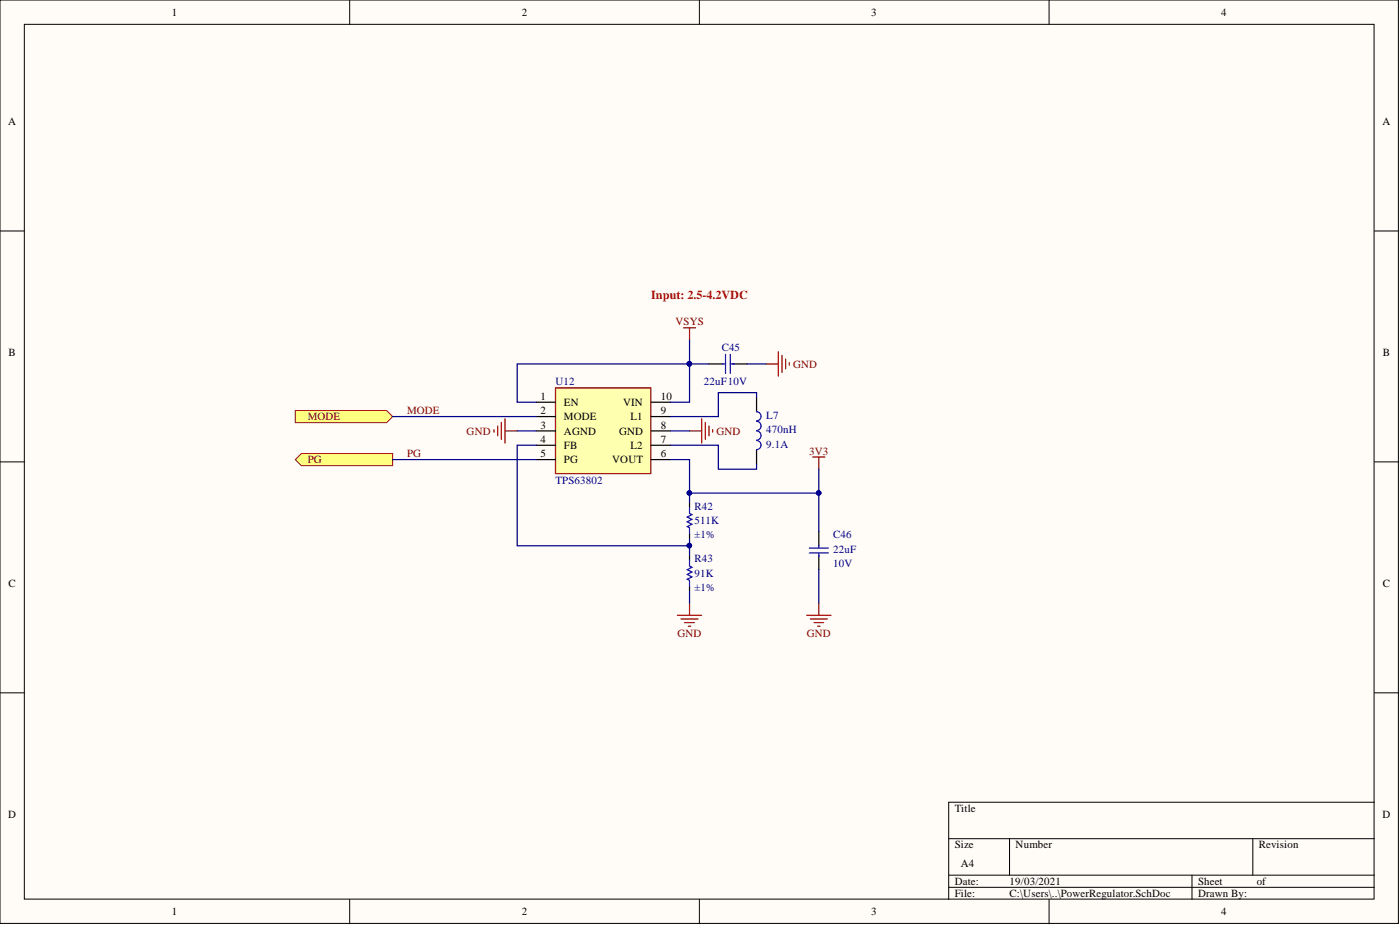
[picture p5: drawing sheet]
<svg xmlns="http://www.w3.org/2000/svg" width="292mm" height="193mm" viewBox="0 0 292 193" stroke-linecap="round" stroke-linejoin="round" font-family="sans-serif">
<g fill="#fffcf8" stroke="#000" stroke-width=".21">
<path d="M0 0h291.8v192.6h-291.8z"/>
<path d="M5.1 5.1h281.6v182.5h-281.6z"/>
</g>
<g fill="none" stroke="#000" stroke-width=".21">
<path d="M73 0v5.1M145.9 0v5.1M218.9 0v5.1M0 48.2h5.1M286.8 48.2h5M0 96.4h5.1M286.8 96.4h5M0 144.5h5.1M286.8 144.5h5M197.9 175h88.9M210.6 175v7.6M261.4 175v7.6"/>
<path d="M286.8 167.4h-88.9v20.2M73 187.6v5.1M145.9 187.6v5.1M197.9 182.6h88.9M197.9 185.1h88.9M218.9 187.6v5.1M248.7 182.6v5"/>
</g>
<path d="M169.6 95.3h2.5M170.8 95.3v2.6" fill="none" stroke="#800000" stroke-width=".25"/>
<path d="M115.9 80.9h19.9v17.9h-19.9z" fill="#ffffb0" stroke="#800000" stroke-width=".25"/>
<g fill="none" stroke="#000" stroke-width=".25">
<path d="M147.9 75.9h3M152.9 75.9h3M111.9 83.9h4M111.9 86.9h4M111.9 89.9h4M111.9 92.9h4M111.9 95.9h4M135.9 83.9h4M135.9 86.9h4M135.9 89.9h4M135.9 92.9h4M135.9 95.9h4"/>
<path d="M157.8 82.9v3M157.8 93.9v3M143.9 104.9v1M143.9 111.3v1.1M143.9 115.9v.9M170.8 110.9v3M170.8 115.9v3M143.9 122.3v1"/>
</g>
<g fill="none" stroke="#00f" stroke-width=".25">
<path d="M150.8 75.9h.6M151.4 73.9v4M152.4 73.9v4M152.4 75.9h.8M157.8 85.9a.96 .96 0 0 1 1 1 .96 .96 0 0 1-1 .9M157.8 87.9a.96 .96 0 0 1 1 1 .96 .96 0 0 1-1 .9M157.8 89.9a.96 .96 0 0 1 1 1 .96 .96 0 0 1-1 .9M157.8 91.9a.95 .95 0 0 1 1 .9 .95 .95 0 0 1-1 1M143.9 105.9v1.2l.5 .3-1 .5 1 .5-1 .5 1 .5-1 .5 .5 .2v1.2M143.9 116.8v1.3l.5 .2-1 .6 1 .4-1 .5 1 .5-1 .5 .5 .3v1.2M168.9 114.3h3.9M168.9 115.4h3.9"/>
<path d="M170.8 113.8v.5M170.8 115.4v.7"/>
</g>
<g fill="none" stroke="#800000" stroke-width=".25">
<path d="M142.6 68.4h2.5M143.9 68.4v2.5M159.9 75.9h2.5M162.4 73.4v5.1M163.2 74.1v3.6M163.9 74.9v2M164.7 75.7v.5M103.1 89.6v.5M103.8 88.9v2M104.6 88.1v3.6M105.4 89.9h2.5M105.4 87.4v5"/>
<path d="M143.9 89.9h2.5M146.4 87.4v5M147.2 88.1v3.6M147.9 88.9v2M148.7 89.6v.5M141.3 128.4h5.1M142.1 129.1h3.5M142.9 129.9h2M143.6 130.6h.5M143.9 125.8v2.6M168.3 128.4h5.1M169.1 129.1h3.5"/>
<path d="M169.8 129.9h2.1M170.6 130.6h.5M170.8 125.8v2.6"/>
</g>
<g fill="#ffff80" stroke="#800000" stroke-width=".21">
<path d="M61.6 85.6h19l1.3 1.3-1.3 1.3h-19z" fill-rule="evenodd"/>
<path d="M61.6 95.9l1.3-1.3h19v2.5h-19z" fill-rule="evenodd"/>
</g>
<g fill="none" stroke="#000080" stroke-width=".25">
<path d="M143.9 70.9v5h-36v8h4M147.9 75.9h-4v8h-4M155.9 75.9h4M81.9 86.9h30M81.9 95.9h30M107.9 89.9h4M111.9 92.9h-4v21h36M139.9 92.9h10v5h7.9v-1M139.9 89.9h4M139.9 95.9h4v9M157.8 82.9v-1h-7.9v5h-10M170.8 97.9v5"/>
<path d="M143.9 112.4v3.5M143.9 102.9h26.9v8M170.8 118.9v6.9M143.9 123.3v2.5"/>
</g>
<g fill="#000080" stroke="#000080" stroke-width=".21">
<circle cx="143.8" cy="75.9" r=".47"/>
<circle cx="143.8" cy="113.8" r=".47"/>
<circle cx="143.8" cy="102.8" r=".47"/>
<circle cx="170.8" cy="102.8" r=".47"/>
</g>
<text font-size="2.5" fill="#f00" x="135.9" y="62.4">Input: 2.5-4.2VDC</text>
<g font-size="2.3">
<text x="35.9" y="3.3">1</text>
<text x="108.9" y="3.3">2</text>
<text x="181.8" y="3.3">3</text>
<text x="254.8" y="3.3">4</text>
<text x="1.7" y="26.1">A</text>
<text x="288.5" y="26.1">A</text>
<text x="1.8" y="74.3">B</text>
<text x="288.5" y="74.3">B</text>
<text x="112.8" y="83.4">1</text>
<text x="137.9" y="83.4">10</text>
<text x="112.8" y="86.4">2</text>
<text x="112.8" y="89.4">3</text>
<text x="117.7" y="84.7">EN</text>
<text x="117.7" y="87.7">MODE</text>
<text x="130" y="84.7">VIN</text>
<text x="131.5" y="87.7">L1</text>
<text x="137.9" y="86.4">9</text>
<text x="137.9" y="89.4">8</text>
<text x="112.8" y="92.4">4</text>
<text x="112.8" y="95.3">5</text>
<text x="117.7" y="90.7">AGND</text>
<text x="117.7" y="93.7">FB</text>
<text x="129.2" y="90.7">GND</text>
<text x="131.5" y="93.7">L2</text>
<text x="137.9" y="92.4">7</text>
<text x="137.9" y="95.3">6</text>
<text x="117.7" y="96.6">PG</text>
<text x="127.7" y="96.6">VOUT</text>
<text x="1.8" y="122.5">C</text>
<text x="288.5" y="122.5">C</text>
<text x="1.7" y="170.7">D</text>
<text x="199.2" y="169.4">Title</text>
<text x="288.5" y="170.7">D</text>
<text x="199.2" y="177">Size</text>
<text x="211.9" y="177">Number</text>
<text x="262.7" y="177">Revision</text>
<text x="199.2" y="184.6">Date:</text>
<text x="200.5" y="180.8">A4</text>
<text x="210.6" y="184.6">19/03/2021</text>
<text x="250" y="184.6">Sheet</text>
<text x="262.2" y="184.6">of</text>
<text x="35.9" y="190.9">1</text>
<text x="108.9" y="190.9">2</text>
<text x="181.8" y="190.9">3</text>
<text x="199.2" y="187.1">File:</text>
<text x="210.6" y="187.1">C:\Users\..\PowerRegulator.SchDoc</text>
<text x="250" y="187.1">Drawn By:</text>
<text x="254.8" y="190.9">4</text>
</g>
<g font-size="2.3" fill="#800000">
<text x="140.9" y="67.9">VSYS</text>
<text x="165.5" y="76.7">GND</text>
<text x="64.2" y="87.7">MODE</text>
<text x="84.9" y="86.4">MODE</text>
<text x="84.9" y="95.3">PG</text>
<text x="97.4" y="90.7">GND</text>
<text x="149.5" y="90.7">GND</text>
<text x="168.8" y="94.8">3V3</text>
<text x="64.2" y="96.6">PG</text>
<text x="141.4" y="133">GND</text>
<text x="168.3" y="133">GND</text>
</g>
<g font-size="2.3" fill="#000080">
<text x="150.6" y="73.2">C45</text>
<text x="115.9" y="80.4">U12</text>
<text x="146.9" y="80.4">22uF10V</text>
<text x="159.9" y="87.4">L7</text>
<text x="159.9" y="90.4">470nH</text>
<text x="159.9" y="93.4">9.1A</text>
<text x="115.9" y="100.9">TPS63802</text>
<text x="144.9" y="106.3">R42</text>
<text x="144.9" y="109.4">511K</text>
<text x="144.9" y="112.3">±1%</text>
<text x="173.8" y="112.3">C46</text>
<text x="144.9" y="117.3">R43</text>
<text x="173.8" y="115.4">22uF</text>
<text x="173.8" y="118.3">10V</text>
<text x="144.9" y="120.4">91K</text>
<text x="144.9" y="123.3">±1%</text>
</g>
</svg>
